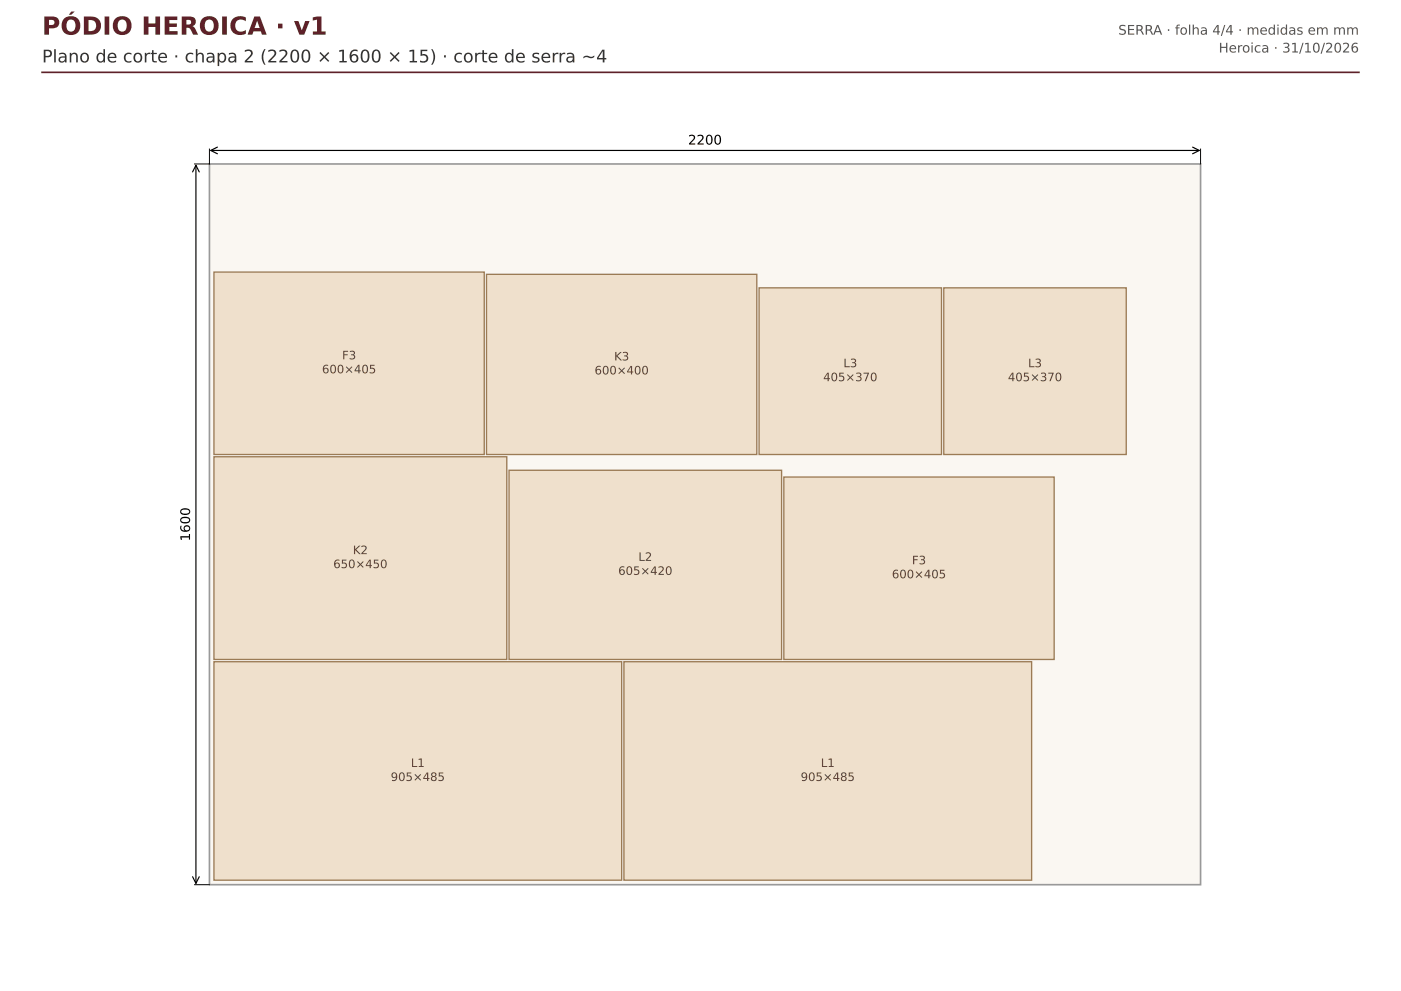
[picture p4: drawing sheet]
<svg xmlns="http://www.w3.org/2000/svg" width="297mm" height="210mm" viewBox="0 0 297 210" stroke-linecap="round" stroke-linejoin="round" font-family="sans-serif">
<path d="M44.4 34.8h210v152.7h-210z" fill="#faf7f2" stroke="#999" stroke-width=".35"/>
<g fill="#efe0cc" stroke="#9b7b55" stroke-width=".28">
<path d="M45.3 140.3h86.5v46.3h-86.5z"/>
<path d="M132.2 140.3h86.4v46.3h-86.4z"/>
<path d="M45.3 96.8h62.1v43h-62.1z"/>
<path d="M107.9 99.7h57.7v40.1h-57.7z"/>
<path d="M166.1 101.1h57.3v38.7h-57.3z"/>
<path d="M45.3 57.7h57.3v38.6h-57.3z"/>
<path d="M103.1 58.1h57.3v38.2h-57.3z"/>
<path d="M160.9 61h38.6v35.3h-38.6z"/>
<path d="M200 61h38.7v35.3h-38.7z"/>
</g>
<path d="M44.4 31.6v3.2h-3.2M254.4 31.6v3.2M41.2 187.5h3.2" fill="none" stroke="#000" stroke-width=".21"/>
<path d="M40.8 36.4l.7-1.4 .7 1.4M41.5 35v152.2M44.7 31.9h209.5M46.1 31.2l-1.4 .7 1.4 .7M252.8 31.2l1.4 .7-1.4 .7M40.8 185.8l.7 1.4 .7-1.4" fill="none" stroke="#000" stroke-width=".25"/>
<path d="M8.9 15.3h279.1" fill="none" stroke="#5e2129" stroke-width=".35"/>
<text font-size="5.3" fill="#5e2129" x="8.9" y="7.4">PÓDIO HEROICA · v1</text>
<text font-size="3.7" fill="#333" x="8.9" y="13.2">Plano de corte · chapa 2 (2200 × 1600 × 15) · corte de serra ~4</text>
<g font-size="2.8" fill="#555">
<text x="237" y="7.4">SERRA · folha 4/4 · medidas em mm</text>
<text x="258.3" y="11.1">Heroica · 31/10/2026</text>
</g>
<g font-size="2.8">
<text x="145.8" y="30.6">2200</text>
<text x="40.3" y="114.7" transform="rotate(-90 40.3 114.7)">1600</text>
</g>
<g font-size="2.5" fill="#5a4630">
<text x="72.5" y="76.2">F3</text>
<text x="130.2" y="76.4">K3</text>
<text x="178.7" y="77.8">L3</text>
<text x="217.9" y="77.8">L3</text>
<text x="68.2" y="79.1">600×405</text>
<text x="126" y="79.4">600×400</text>
<text x="174.5" y="80.8">405×370</text>
<text x="213.6" y="80.8">405×370</text>
<text x="74.8" y="117.5">K2</text>
<text x="135.3" y="118.9">L2</text>
<text x="193.3" y="119.6">F3</text>
<text x="70.6" y="120.4">650×450</text>
<text x="131" y="121.9">605×420</text>
<text x="189" y="122.6">600×405</text>
<text x="82.8" y="165.5">905×485</text>
<text x="87.1" y="162.6">L1</text>
<text x="169.7" y="165.5">905×485</text>
<text x="174" y="162.6">L1</text>
</g>
</svg>
